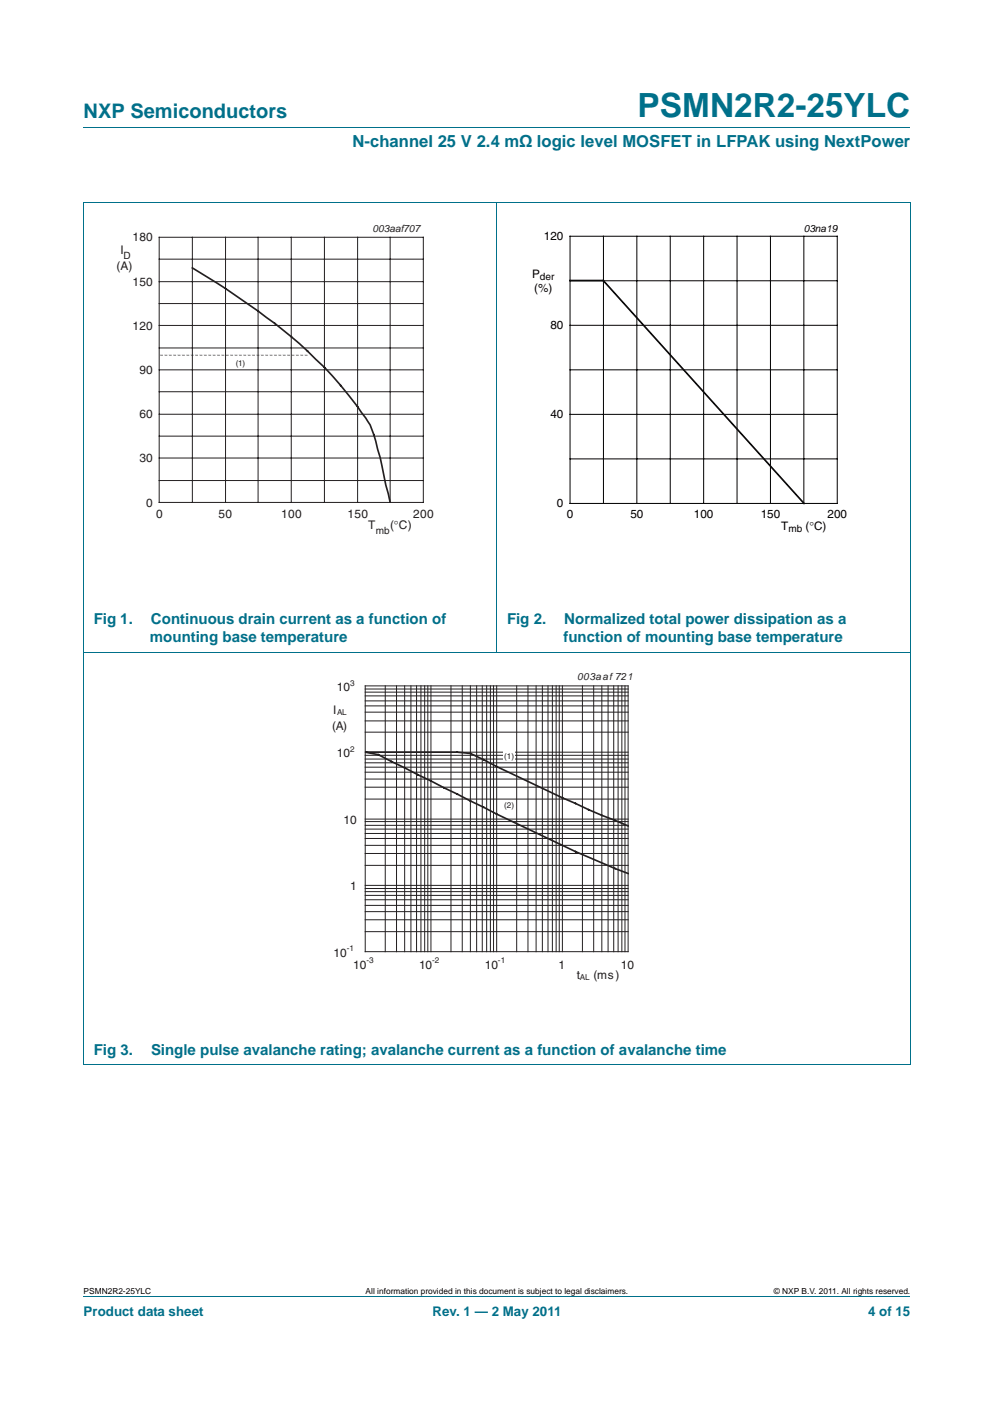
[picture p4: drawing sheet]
<svg xmlns="http://www.w3.org/2000/svg" width="210mm" height="297mm" viewBox="0 0 210 297" stroke-linecap="round" stroke-linejoin="round" font-family="sans-serif">
<path d="M17.7 27h174.6M17.6 42.9h174.7M17.7 42.9v182M105 42.8v95M192.3 42.9v182M17.6 137.8h174.7M17.6 224.9h174.7M17.7 273.9h174.6" fill="none" stroke="#00708a" stroke-width=".21"/>
<g fill="none" stroke="#231f20" stroke-width=".21">
<path d="M33.6 54.8h55.8M33.6 50.1h55.8v56h-55.8zM33.6 59.5h55.8M40.6 50.1v56M47.6 50.1v56M54.5 50.1v56M61.5 50.1v56M68.5 50.1v56M75.5 50.1v56M82.4 50.1v56M33.6 73.5h55.8M33.6 64.1h55.8"/>
<path d="M33.6 78.1h55.8M33.6 68.8h55.8M33.6 92.1h55.8M33.6 82.8h55.8M33.6 96.8h55.8M33.6 87.5h55.8M33.6 101.5h55.8"/>
</g>
<path d="M40.6 56.6a151.1 151.1 0 0 1 24.4 17.6 83.5 83.5 0 0 1 13.2 15.6l.8 2.1 1.3 4.7 2.1 9.5" fill="none" stroke="#231f20" stroke-width=".35"/>
<g fill="#231f20">
<path d="M33.8 75h.6v.1z"/>
<path d="M34.7 75h.6v.1z"/>
<path d="M35.6 75h.7v.1z"/>
<path d="M36.5 75h.7v.1z"/>
<path d="M37.5 75h.6v.1z"/>
<path d="M38.4 75h.6v.1z"/>
<path d="M39.3 75h.7v.1z"/>
<path d="M40.2 75h.7v.1z"/>
<path d="M41.2 75h.6v.1z"/>
<path d="M42.1 75h.7v.1z"/>
<path d="M43 75h.7v.1z"/>
<path d="M43.9 75h.7v.1z"/>
<path d="M44.9 75h.6v.1z"/>
<path d="M45.8 75h.7v.1z"/>
<path d="M46.7 75h.7v.1z"/>
<path d="M47.6 75h.7v.1z"/>
<path d="M48.6 75h.6v.1z"/>
<path d="M49.5 75h.7v.1z"/>
<path d="M50.4 75h.7v.1z"/>
<path d="M51.3 75h.7v.1z"/>
<path d="M52.3 75h.6v.1z"/>
<path d="M53.2 75h.7v.1z"/>
<path d="M54.1 75h.7v.1z"/>
<path d="M55 75h.7v.1z"/>
<path d="M56 75h.6v.1z"/>
<path d="M56.9 75h.7v.1z"/>
<path d="M57.8 75h.7v.1z"/>
<path d="M58.8 75h.6v.1z"/>
<path d="M59.7 75h.6v.1z"/>
<path d="M60.6 75h.7v.1z"/>
<path d="M61.5 75h.7v.1z"/>
<path d="M62.5 75h.6v.1z"/>
<path d="M63.4 75h.6v.1z"/>
<path d="M64.3 75h.7v.1z"/>
</g>
<path d="M20.4 47.1h81.9v66.3h-81.9zM107.7 47.1h81.9v66.3h-81.9z" fill="none" stroke="#fff" stroke-width=".21"/>
<g fill="none" stroke="#000" stroke-width=".21">
<path d="M120.4 49.9h56.5v56.5h-56.5zM120.4 59.3h56.5M127.5 49.9v56.5M134.5 49.9v56.5M141.6 49.9v56.5M148.6 49.9v56.5M155.7 49.9v56.5M162.8 49.9v56.5M169.8 49.9v56.5M120.4 68.7h56.5M120.4 78.1h56.5M120.4 87.5h56.5"/>
<path d="M120.4 96.9h56.5"/>
</g>
<path d="M120.4 59.3h7l42.5 47.1" fill="none" stroke="#000" stroke-width=".35"/>
<g fill="none" stroke="#231f20" stroke-width=".21">
<path d="M77.2 159.6h55.5M77.2 154.7h55.5M77.2 152.3h55.5M77.2 150.5h55.5M77.2 149.1h55.5M77.2 148.1h55.5M77.2 147h55.5M77.2 146.2h55.5M77.2 145.6h55.5M77.2 158.9h55.5M77.2 144.9h55.5M77.2 178.6h55.5"/>
<path d="M77.2 177.1h55.5M77.2 176.1h55.5M77.2 175.2h55.5M77.2 174.4h55.5M77.2 173.6h55.5M77.2 168.8h55.5M77.2 166.3h55.5M77.2 164.6h55.5M77.2 163.1h55.5M77.2 162.1h55.5M77.2 161.2h55.5M77.2 160.4h55.5"/>
<path d="M77.2 173h55.5M77.2 196.8h55.5M77.2 194.3h55.5M77.2 192.6h55.5M77.2 191.3h55.5M77.2 190.1h55.5M77.2 189.2h55.5M77.2 188.4h55.5M77.2 187.7h55.5M77.2 182.8h55.5M77.2 180.3h55.5M77.2 187.1h55.5"/>
<path d="M77.2 201.1h55.5"/>
</g>
<path d="M106.3 158.6h2.3v2.2h-2.3z" fill="#fff"/>
<g fill="none" stroke="#231f20" stroke-width=".21">
<path d="M77.2 144.9v56.2M81.4 144.9v56.2M83.8 144.9v56.2M85.5 144.9v56.2M86.8 144.9v56.2M88 144.9v56.2M88.9 144.9v56.2M89.7 144.9v56.2M90.4 144.9v56.2M91 144.9v56.2M95.3 144.9v56.2M97.6 144.9v56.2"/>
<path d="M99.4 144.9v56.2M100.7 144.9v56.2M101.9 144.9v56.2M102.8 144.9v56.2M103.6 144.9v56.2M104.3 144.9v56.2M104.9 144.9v56.2M109.2 144.9v56.2M111.5 144.9v56.2M113.3 144.9v56.2M114.6 144.9v56.2M115.8 144.9v56.2"/>
<path d="M116.7 144.9v56.2M117.5 144.9v56.2M118.1 144.9v56.2M118.8 144.9v56.2M123 144.9v56.2M125.4 144.9v56.2M127.1 144.9v56.2M128.5 144.9v56.2M129.6 144.9v56.2M130.6 144.9v56.2M131.4 144.9v56.2M132 144.9v56.2"/>
<path d="M132.7 144.9v56.2"/>
</g>
<path d="M132.7 174.5a467 467 0 0 1-33.3-15.3l-2.8-.3h-19.4l2.7 .5a1287.3 1287.3 0 0 0 44.5 21.7l8.3 3.4" fill="none" stroke="#231f20" stroke-width=".35"/>
<g fill="#fff">
<path d="M106.6 158.9h1.3v2h-1.3z"/>
<path d="M106.6 169.2h1.3v2h-1.3z"/>
</g>
<path d="M64.1 142h81.8v66.3h-81.8z" fill="none" stroke="#fff" stroke-width=".21"/>
<path d="M142 155.8h2.4v2.2h-2.4z" fill="#fff"/>
<text font-size="7" fill="#00708a" x="134.7" y="24.6">PSMN2R2-25YLC</text>
<text font-size="4.2" fill="#00708a" x="17.7" y="24.9">NXP Semiconductors</text>
<text font-size="3.5" fill="#00708a" x="74.4" y="31.1">N-channel 25 V 2.4 mΩ logic level MOSFET in LFPAK using NextPower</text>
<g font-size="3.2" fill="#00708a">
<text x="19.8" y="131.8">Fig 1.</text>
<text x="31.9" y="131.8">Continuous drain current as a function of</text>
<text x="107.1" y="131.8">Fig 2.</text>
<text x="119.2" y="131.8">Normalized total power dissipation as a</text>
<text x="31.7" y="135.6">mounting base temperature</text>
<text x="119" y="135.6">function of mounting base temperature</text>
<text x="19.8" y="222.8">Fig 3.</text>
<text x="31.9" y="222.8">Single pulse avalanche rating; avalanche current as a function of avalanche time</text>
</g>
<g font-size="2.8" fill="#00708a">
<text x="17.7" y="277.9">Product data sheet</text>
<text x="91.4" y="277.9">Rev. 1 — 2 May 2011</text>
<text x="183.4" y="277.9">4 of 15</text>
</g>
<g font-size="2.5" fill="#231f20">
<text x="25.4" y="53.7">I</text>
<text x="28" y="51">180</text>
<text x="24.6" y="57.1">(A)</text>
<text x="28" y="60.4">150</text>
<text x="28" y="69.6">120</text>
<text x="29.4" y="79">90</text>
<text x="29.4" y="88.4">60</text>
<text x="29.4" y="97.6">30</text>
<text x="30.9" y="107">0</text>
<text x="33" y="109.5">0</text>
<text x="46.2" y="109.5">50</text>
<text x="59.4" y="109.5">100</text>
<text x="73.4" y="109.5">150</text>
<text x="77.8" y="111.8">T</text>
<text x="82.4" y="111.8">(°C)</text>
<text x="87.3" y="109.5">200</text>
<text x="71.2" y="146">10</text>
<text x="70.1" y="154.3">(A)</text>
<text x="70.4" y="150.9">I</text>
<text x="71.2" y="160">10</text>
<text x="72.6" y="174.1">10</text>
<text x="74" y="188.1">1</text>
<text x="70.5" y="202.1">10</text>
<text x="74.6" y="204.6">10</text>
<text x="88.5" y="204.6">10</text>
<text x="102.4" y="204.6">10</text>
<text x="118" y="204.6">1</text>
<text x="121.8" y="206.9">t</text>
<text x="125.4" y="206.9">(ms)</text>
<text x="131.2" y="204.6">10</text>
</g>
<g font-size="2.5">
<text x="114.9" y="50.8">120</text>
<text x="112.4" y="58.7">P</text>
<text x="112.9" y="61.7">(%)</text>
<text x="116.3" y="69.6">80</text>
<text x="116.3" y="88.4">40</text>
<text x="117.6" y="107.2">0</text>
<text x="119.7" y="109.4">0</text>
<text x="133.2" y="109.4">50</text>
<text x="146.6" y="109.4">100</text>
<text x="160.7" y="109.4">150</text>
<text x="165" y="111.9">T</text>
<text x="170.2" y="111.9">(°C)</text>
<text x="174.8" y="109.4">200</text>
</g>
<g font-size="2.1" fill="#231f20">
<text x="78.7" y="49.1">003aaf707</text>
<text x="26.1" y="54.6">D</text>
<text x="79.4" y="112.8">mb</text>
<text x="121.9" y="143.7">003aaf 721</text>
</g>
<g font-size="2.1">
<text x="169.8" y="49.1">03na19</text>
<text x="114.1" y="59.2">der</text>
<text x="166.5" y="112.4">mb</text>
</g>
<g font-size="1.8">
<text x="17.7" y="273.3">PSMN2R2-25YLC</text>
<text x="77.2" y="273.3">All information provided in this document is subject to legal disclaimers.</text>
<text x="163.5" y="273.3">© NXP B.V. 2011. All rights reserved.</text>
</g>
<g font-size="1.7" fill="#231f20">
<text x="49.8" y="77.3">(1)</text>
<text x="74" y="144.8">3</text>
<text x="71.2" y="151.1">AL</text>
<text x="74" y="158.8">2</text>
<text x="106.5" y="160.4">(1)</text>
<text x="106.5" y="170.7">(2)</text>
<text x="73.2" y="201">-1</text>
<text x="77.4" y="203.5">-3</text>
<text x="91.3" y="203.5">-2</text>
<text x="105.2" y="203.5">-1</text>
<text x="122.5" y="207.1">AL</text>
</g>
</svg>
